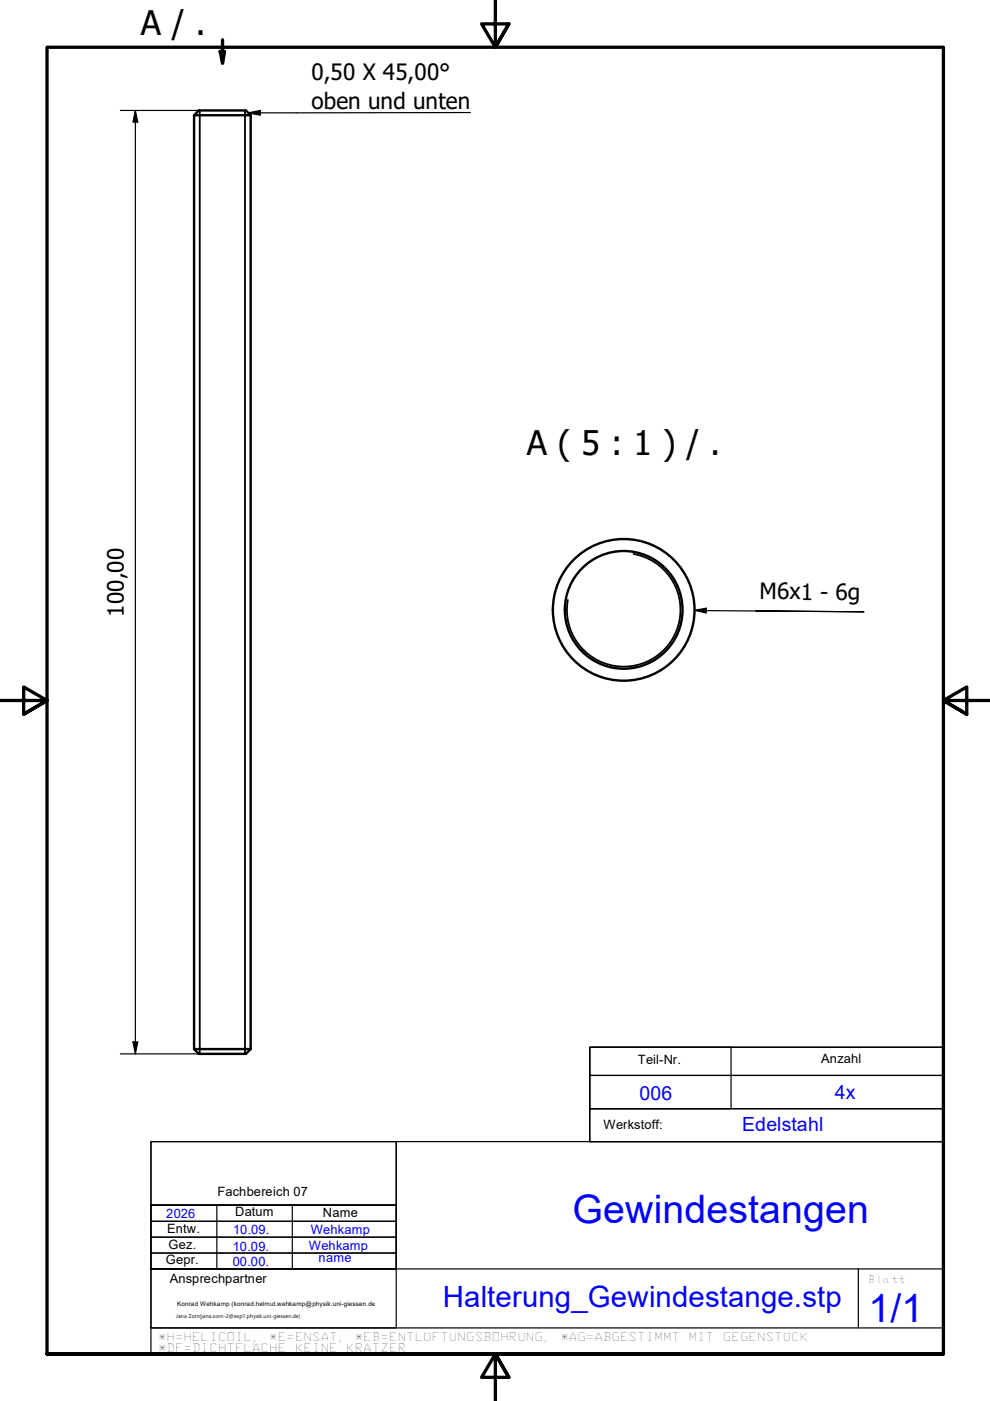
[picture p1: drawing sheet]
<svg xmlns="http://www.w3.org/2000/svg" width="210mm" height="297mm" viewBox="0 0 210 297" stroke-linecap="round" stroke-linejoin="round" font-family="sans-serif">
<!-- layer: Visible (ISO) -->
<g fill="none" stroke="#000" stroke-width=".51">
<path d="M41.1 24.4h12M53.1 24.4l-1-1h-9.9l-1.1 1v198M53.1 24.4v198M41.1 222.4l1.1 1h9.9l1-1M41.1 222.4h12"/>
<circle cx="132.2" cy="129.3" r="15"/>
<circle cx="132.2" cy="129.3" r="12.5"/>
</g>
<!-- layer: Visible Narrow (ISO) -->
<path d="M42.4 23.4v200M51.9 23.4v200M134.3 117.5a12 12 0 0 1 9.8 13.9 12 12 0 0 1-14 9.8 12 12 0 0 1-9.7-14" fill="none" stroke="#000" stroke-width=".38"/>
<!-- layer: Section Line (ISO) -->
<path d="M46.7 10.9h.9l-.4 2.5zM47.2 8.4v5" fill="none" stroke="#000" stroke-width=".7"/>
<path d="M46.7 10.9h.9l-.4 2.5z" fill="#000"/>
<!-- layer: Border (ISO) -->
<path d="M105 0v10l-2.9-4.9h5.8l-2.9 4.9 2.9-4.9M0 148.5h10l-5-2.8v5.7l5-2.9-5 2.9M210 148.5h-10l5-2.8v5.7l-5-2.9 5 2.9M10 287.1v-277.1h190v277.1h-190h190M107.9 292l-2.9-4.9 2.9 4.9h-5.8l2.9-4.9v9.9" fill="none" stroke="#000" stroke-width=".7"/>
<!-- layer: Sketch Geometry (ANSI) -->
<path d="M125 222h30v13.1h-30zM125 222h75v20v-6.9h-75v-7.1h75h-75v-6h75v13.1h-75v6.9h75h-75zM32 258.9h52v3.4h-52zM32 255.5h52v3.4h-52zM32 255.5h52v13.5h-52zM32 242h52v13.5h-52zM32 269h52v12.5h-52zM32 265.7h52v3.3h-52zM32 262.3h52v3.4h-52z" fill="none" stroke="#000" stroke-width=".25"/>
<!-- layer: RAHMEN -->
<path d="M32 242h168v45.1h-168zM32 255.5h52M46 255.5v13.5M62 255.5v13.5M84 242v27M32 269h168M182 269v12.5M32 281.5h168" fill="none" stroke="#000" stroke-width=".25"/>
<!-- layer: Dimension (ISO) -->
<path d="M25.5 23.4h16.7M28.7 23.4l.5 2.5h-1zM28.7 23.4v200M25.5 223.4h16.7M28.2 220.9h1l-.5 2.5z" fill="none" stroke="#000" stroke-width=".25"/>
<path d="M28.7 23.4l.5 2.5h-1zM28.2 220.9h1l-.5 2.5z" fill="#000"/>
<!-- layer: Symbol (ISO) -->
<path d="M52.6 23.9l2.6-.5v1zM99.8 23.9h-47.2M147.2 129.4l2.5-.4v1zM147.2 129.4l36 .3-22.9-.2" fill="none" stroke="#000" stroke-width=".25"/>
<path d="M52.6 23.9l2.6-.5v1zM147.2 129.4l2.5-.4v1z" fill="#000"/>
<g font-size="8.3" fill="#00f">
<text x="121.3" y="259.3">Gewindestangen</text>
<text x="184.1" y="280.2">1/1</text>
</g>
<g font-size="7.2">
<text x="29.8" y="7.4">A / .</text>
<text x="111.7" y="96.6">A ( 5 : 1 ) / .</text>
</g>
<text font-size="6.2" fill="#00f" x="93.9" y="277.2">Halterung_Gewindestange.stp</text>
<g font-size="4.8">
<text x="66" y="16.9">0,50 X 45,00°</text>
<text x="66" y="23">oben und unten</text>
<text x="26.3" y="130.7" transform="rotate(-90 26.3 130.7)">100,00</text>
<text x="161" y="127">M6x1 - 6g</text>
</g>
<g font-size="4.1" fill="#00f">
<text x="135.6" y="233.2">006</text>
<text x="177" y="233">4x</text>
<text x="157.4" y="239.8">Edelstahl</text>
</g>
<g font-size="2.7">
<text x="135.3" y="225.7">Teil-Nr.</text>
<text x="174.1" y="225.4">Anzahl</text>
<text x="128" y="239.3">Werkstoff:</text>
<text x="46.1" y="253.5">Fachbereich 07</text>
<text x="49.8" y="257.9">Datum</text>
<text x="68.5" y="258">Name</text>
<text x="35.4" y="261.4">Entw.</text>
<text x="35.2" y="268">Gepr.</text>
<text x="35.8" y="264.8">Gez.</text>
<text x="36" y="272">Ansprechpartner</text>
</g>
<g font-size="2.7" fill="#00f">
<text x="35.2" y="258.2">2026</text>
<text x="49.4" y="261.5">10.09.</text>
<text x="65.9" y="261.6">Wehkamp</text>
<text x="49.3" y="265.2">10.09.</text>
<text x="49.3" y="268.5">00.00.</text>
<text x="65.5" y="265">Wehkamp</text>
<text x="67.6" y="267.5">name</text>
</g>
<g font-size="2.5">
<text x="33.5" y="284.2">*H=HELICOIL,</text>
<text x="33.5" y="286.6">*DF=DICHTFLÄCHE</text>
<text x="57.1" y="284.2">*E=ENSAT,</text>
<text x="62.5" y="286.6">KEINE</text>
<text x="73.4" y="286.6">KRATZER</text>
<text x="75.2" y="284.2">*EB=ENTLÜFTUNGSBOHRUNG,</text>
<text x="118.8" y="284.2">*AG=ABGESTIMMT</text>
<text x="146" y="284.2">MIT</text>
<text x="153.3" y="284.2">GEGENSTÜCK</text>
</g>
<text font-size="2.2" x="184" y="272">Blatt</text>
<text font-size="1.3" x="37.5" y="276.8">Konrad Wehkamp (konrad.helmut.wehkamp@physik.uni-giessen.de</text>
<text font-size="1.1" x="37.3" y="279.4">Jana Zorn(jana.zorn-2@exp1.physik.uni-giessen.de)</text>
</svg>
